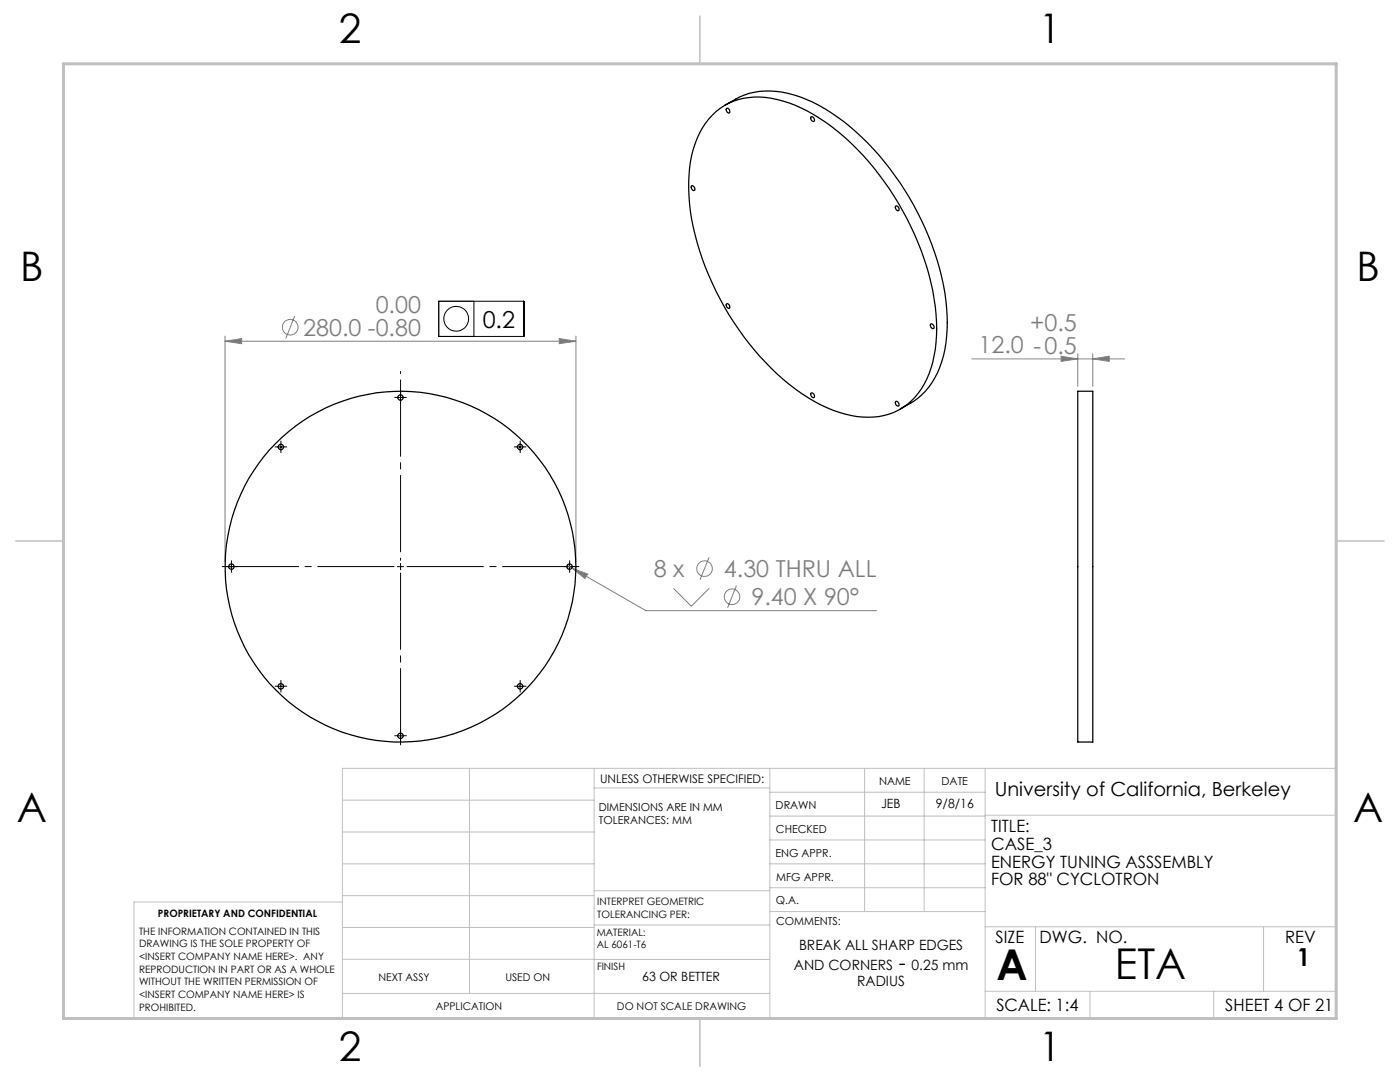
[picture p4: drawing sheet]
<svg xmlns="http://www.w3.org/2000/svg" width="279mm" height="216mm" viewBox="0 0 279 216" stroke-linecap="round" stroke-linejoin="round" font-family="sans-serif">
<g fill="none" stroke="#808080" stroke-width=".2">
<path d="M44.9 68.1l3.3-.5v1zM44.9 67.1v45M44.9 68.1h70M58.8 63.1l-1.8 4.4M111.6 67.6l3.3 .5-3.3 .5zM114.9 67.1v45M194 71.6h30.4M211.8 71.1l3.3 .5-3.3 .5zM215.1 70.6v6.5M218.1 71.6l3.3-.5v1zM218.1 70.6v6.5M113.2 112.8l.9 .5"/>
<path d="M114.1 113.3l3.2 1.2-.6 .9zM114.1 113.3l14.8 8.5h46M134.4 117.4l3.6 3.6 3.5-3.6M141.5 111.2l-1.8 4.5M147 116.8l-1.8 4.5"/>
<circle cx="57.9" cy="65.3" r="1.55"/>
<circle cx="140.6" cy="113.5" r="1.56"/>
<circle cx="146.1" cy="119.1" r="1.56"/>
</g>
<g fill="none" stroke="#000" stroke-width=".2">
<path d="M79.3 79.3h1.2M79.9 78.7v1.2M87.6 60.1h16.9v7h-16.9zM94.6 60.1v7M55.4 89.2h1.3M56.1 88.6v1.2M103.2 89.2h1.2M103.8 88.6v1.2M45.5 113.1h1.3M46.2 112.4v1.3M79.3 113.1h1.2M79.9 112.4v1.3"/>
<path d="M113.1 113.1h1.2M113.7 112.4v1.3M55.4 136.9h1.3M56.1 136.3v1.3M103.2 136.9h1.2M103.8 136.3v1.3M79.3 146.8h1.2M79.9 146.2v1.3"/>
<circle cx="91" cy="63.6" r="2.48"/>
</g>
<path d="M79.9 111.8v-37.7" fill="none" stroke="#000" stroke-width=".2" stroke-dasharray="15.2 1.3 1.3 1.3" stroke-dashoffset="-1.7"/>
<g fill="none" stroke="#000" stroke-width=".2" stroke-dasharray="15.2 1.3 1.3 1.3">
<path d="M79.3 79.3h-.5M79.9 78.7v-.6M79.9 79.9v.6M80.6 79.3h.5M55.4 89.2h-.5M56.1 88.6v-.6M56.1 89.8v.5M56.7 89.2h.5M103.2 89.2h-.5M103.8 88.6v-.6M103.8 89.8v.5M104.4 89.2h.6"/>
<path d="M45.6 113.1h-.6M46.2 112.4v-.5M46.2 113.7v.5M46.8 113.1h.6M78.7 113.1h-34.4M79.9 114.3v34.4M81.2 113.1h34.4M113.1 113.1h-.6M113.7 112.4v-.5M113.7 113.7v.5M114.3 113.1h.6M55.4 136.9h-.5"/>
<path d="M56.1 136.3v-.5M56.1 137.6v.5M56.7 136.9h.5M103.2 136.9h-.5M103.8 136.3v-.5M103.8 137.6v.5M104.4 136.9h.6M79.3 146.8h-.5M79.9 146.2v-.6M79.9 147.4v.6M80.6 146.8h.5"/>
</g>
<g fill="none" stroke="#c0c0c0" stroke-width=".2">
<path d="M68.3 159.7h50.3M93.7 153.3v44.9M118.6 153.3v49.9M118.6 157.2h35M153.6 153.3v49.9M153.6 158.1h43M172.5 153.3v28.6M184.4 153.3v28.6M196.6 153.3v49.9M68.3 180h-41.6v23.2h240v-49.9h-198.4v49.9M68.3 166h50.3M68.3 178.7h50.3"/>
<path d="M68.3 172.4h50.3M118.6 177.7h35M153.6 162.8h43M153.6 177.1h43M153.6 172.4h43M153.6 167.6h43M196.6 162.7h70.1M68.3 198.2h85.3M68.3 191.4l85.3 .1M68.3 185.1h50.3M118.6 184.6h35M153.6 181.9h43"/>
<path d="M196.6 184.9h70.1M196.6 197.8h70.1M206.7 184.9v12.9M217.5 197.8v5.4M242.2 197.8v5.4M252.2 184.9v12.9"/>
</g>
<path d="M139.7 3.2v9.5M3.1 107.9h9.6M266.7 107.9h9.5M139.7 203.2v9.6" fill="none" stroke="#c0c0c0" stroke-width=".3"/>
<path d="M12.7 12.7h254v190.5h-254z" fill="none" stroke="#c0c0c0" stroke-width=".6"/>
<g fill="#808080">
<path d="M218.1 71.6l3.3-.5v1zM211.8 71.1l3.3 .5-3.3 .5z"/>
<path d="M44.9 68.1l3.3-.5v1zM111.6 67.6l3.3 .5-3.3 .5zM114.1 113.3l2.6 2.1 .6-.9z"/>
</g>
<g fill="none" stroke="#000" stroke-width=".25">
<path d="M138 37.1a.62 .62 0 0 1 .6 .9 .6 .6 0 0 1-.6-.9zM142.2 23a13 13 0 0 1 12.9-3.1 34 34 0 0 1 15.9 9.8 57.3 57.3 0 0 1 15.7 31.4 25.6 25.6 0 0 1-2.3 15.6 12.5 12.5 0 0 1-13.4 6.4 29.4 29.4 0 0 1-14.7-7.4 57 57 0 0 1-18.7-35 26 26 0 0 1 2.1-14.2 13.5 13.5 0 0 1 2.5-3.5zM144.7 21a14.9 14.9 0 0 1 7.9-2.8 23.7 23.7 0 0 1 14.5 5.1 55.9 55.9 0 0 1 21.8 38.2 23.3 23.3 0 0 1-2.9 14.9 14.5 14.5 0 0 1-6.3 5.2M145 21.6a.55 .55 0 0 1 .6 .4 .55 .55 0 0 1-.1 .6l-.5-.4-.1-.3zM161.9 23.3a.64 .64 0 0 1 .6 .9 .64 .64 0 0 1-.6-.9zM178.8 41.1a.64 .64 0 0 1 .5 1 .64 .64 0 0 1-.5-1zM145 60.6a.56 .56 0 0 1 .6 .3 .56 .56 0 0 1-.1 .7l-.5-.4-.1-.3zM161.8 78.5a.51 .51 0 0 1 .7 .2 .51 .51 0 0 1-.2 .7l-.4-.4zM185.8 64.6a.62 .62 0 0 1 .5 .9 .6 .6 0 0 1-.5-.9zM215.1 78.1h3v70h-3zM178.8 80.1a.64 .64 0 0 1 .5 .9 .64 .64 0 0 1-.5-.9z"/>
<circle cx="79.9" cy="79.3" r=".54"/>
<circle cx="56.1" cy="89.2" r=".54"/>
<circle cx="103.8" cy="89.2" r=".54"/>
<circle cx="46.2" cy="113.1" r=".54"/>
<circle cx="79.9" cy="113.1" r="35"/>
<circle cx="113.7" cy="113.1" r=".54"/>
<circle cx="56.1" cy="137" r=".54"/>
<circle cx="103.8" cy="137" r=".54"/>
<circle cx="79.9" cy="146.8" r=".54"/>
</g>
<g font-size="8.5">
<text x="198.9" y="195.5">A</text>
<text x="222.5" y="195.4">ETA</text>
</g>
<g font-size="8.1">
<text x="67.6" y="8.5">2</text>
<text x="207.3" y="8.5">1</text>
<text x="4" y="56.1">B</text>
<text x="270.7" y="56.1">B</text>
<text x="3.3" y="164.1">A</text>
<text x="270" y="164.1">A</text>
<text x="67.6" y="211.7">2</text>
<text x="207.3" y="211.7">1</text>
</g>
<text font-size="4.9" x="258.8" y="192.8">1</text>
<g font-size="4.7" fill="#808080">
<text x="75" y="62.5">0.00</text>
<text x="60.5" y="67">280.0 -0.80</text>
<text x="195.3" y="70.5">12.0 -0.5</text>
<text x="205.6" y="66.1">+0.5</text>
<text x="130.5" y="115.2">8 x</text>
<text x="144.5" y="115.2">4.30 THRU ALL</text>
<text x="150" y="120.8">9.40 X 90°</text>
</g>
<text font-size="4.7" x="96.3" y="65.4">0.2</text>
<text font-size="4.2" x="179.4" y="193.5">-</text>
<text font-size="3.9" x="198.5" y="158.8">University of California, Berkeley</text>
<g font-size="3.4">
<text x="197.8" y="166">TITLE:</text>
<text x="197.8" y="169.6">CASE_3</text>
<text x="197.8" y="173.1">ENERGY TUNING ASSSEMBLY</text>
<text x="197.8" y="176.7">FOR 88&quot; CYCLOTRON</text>
<text x="198.7" y="188.1">SIZE</text>
<text x="207.5" y="188.1">DWG. NO.</text>
<text x="256.5" y="188.2">REV</text>
<text x="198.8" y="201.7">SCALE: 1:4</text>
<text x="244.5" y="201.7">SHEET 4 OF 21</text>
</g>
<g font-size="2.8">
<text x="159.5" y="189.6">BREAK ALL SHARP EDGES</text>
<text x="158.4" y="193.5">AND CORNERS</text>
<text x="171.1" y="196.6">RADIUS</text>
<text x="181.9" y="193.5">0.25 mm</text>
</g>
<g font-size="2.5">
<text x="175.8" y="161.2">JEB</text>
<text x="186.8" y="161.2">9/8/16</text>
<text x="128.2" y="195.7">63 OR BETTER</text>
</g>
<text font-size="2.4" x="119.8" y="156.2">UNLESS OTHERWISE SPECIFIED:</text>
<g font-size="2.2">
<text x="119.5" y="161.8">DIMENSIONS ARE IN MM</text>
<text x="154.8" y="161.4">DRAWN</text>
<text x="175.4" y="156.6">NAME</text>
<text x="187.9" y="156.7">DATE</text>
<text x="119.5" y="164.4">TOLERANCES: MM</text>
<text x="154.9" y="166.3">CHECKED</text>
<text x="154.8" y="170.9">ENG APPR.</text>
<text x="154.9" y="175.7">MFG APPR.</text>
<text x="154.9" y="180.4">Q.A.</text>
<text x="154.9" y="184.6">COMMENTS:</text>
</g>
<g font-size="2.1">
<text x="75.5" y="195.7">NEXT ASSY</text>
<text x="100.9" y="195.7">USED ON</text>
<text x="86.9" y="201.5">APPLICATION</text>
<text x="123.1" y="201.6">DO NOT SCALE DRAWING</text>
</g>
<g font-size="2">
<text x="31.5" y="182.9">PROPRIETARY AND CONFIDENTIAL</text>
<text x="119.2" y="180.6">INTERPRET GEOMETRIC</text>
<text x="119.2" y="183.1">TOLERANCING PER:</text>
<text x="27.8" y="186.5">THE INFORMATION CONTAINED IN THIS</text>
<text x="27.8" y="189">DRAWING IS THE SOLE PROPERTY OF</text>
<text x="27.8" y="191.6">&lt;INSERT COMPANY NAME HERE&gt;. ANY</text>
<text x="119.1" y="186.7">MATERIAL:</text>
<text x="119.1" y="189.2">AL 6061-T6</text>
<text x="27.8" y="194.1">REPRODUCTION IN PART OR AS A WHOLE</text>
<text x="27.8" y="196.6">WITHOUT THE WRITTEN PERMISSION OF</text>
<text x="119.1" y="193.5">FINISH</text>
<text x="27.8" y="199.1">&lt;INSERT COMPANY NAME HERE&gt; IS</text>
<text x="27.8" y="201.7">PROHIBITED.</text>
</g>
</svg>
